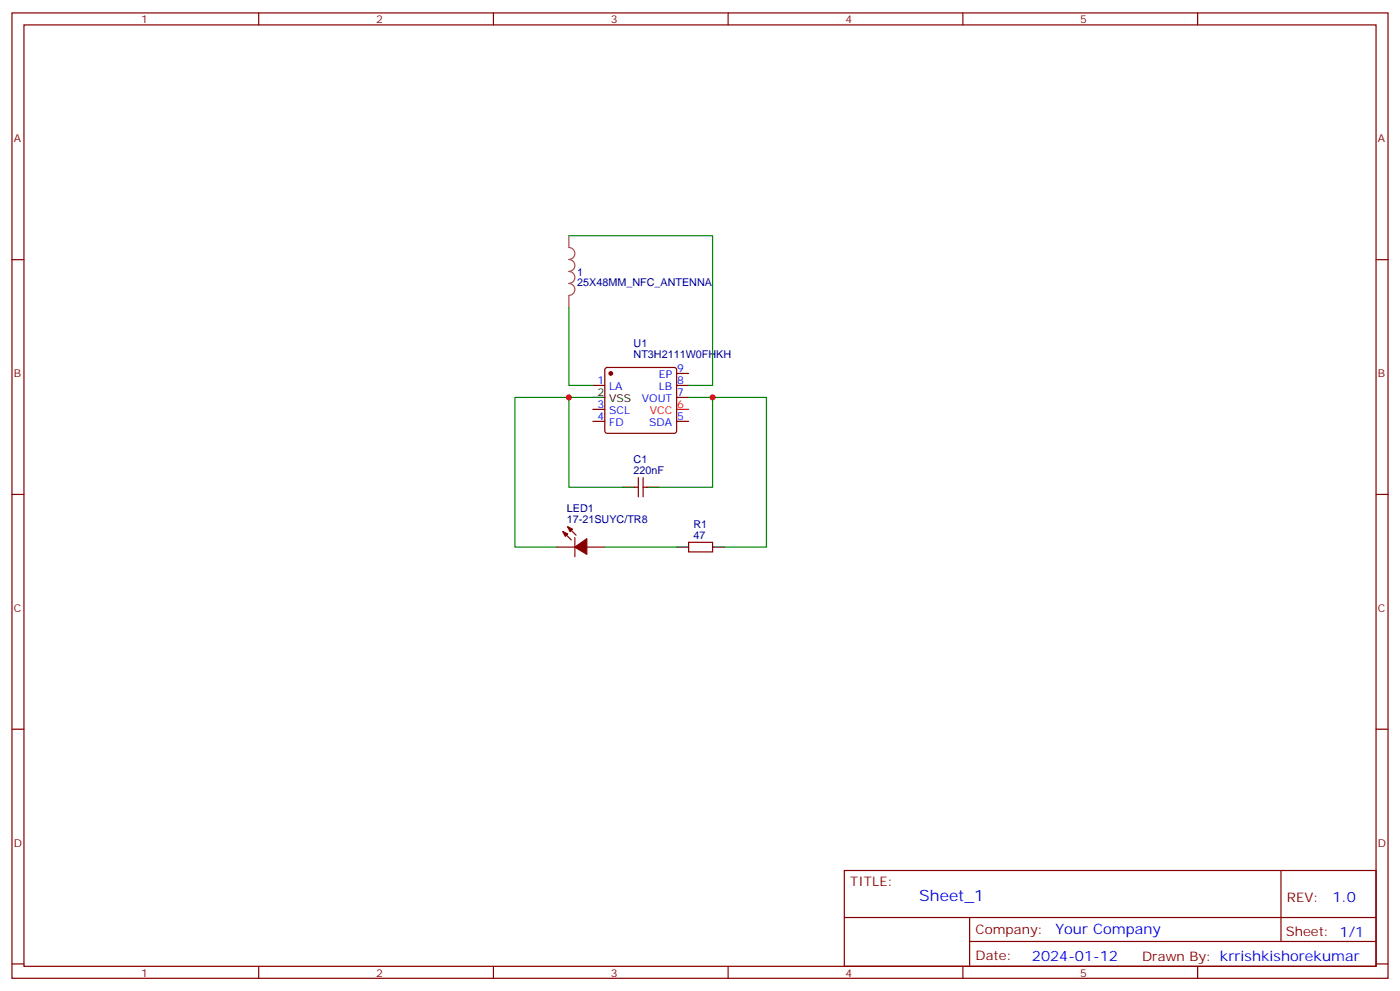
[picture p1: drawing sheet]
<svg xmlns="http://www.w3.org/2000/svg" width="412mm" height="292mm" viewBox="0 0 412 292" stroke-linecap="round" stroke-linejoin="round" font-family="sans-serif">
<g fill="none" stroke="#870000" stroke-width=".35">
<path d="M3.5 3.8h405.4v284.3h-405.4zM7.1 7.3h398.2v277.3h-398.2zM76.2 3.8v3.5M145.3 3.8v3.5M214.5 3.8v3.5M283.6 3.8v3.5M352.8 3.8v3.5M3.5 76.5h3.6M405.3 76.5h3.6M174.6 113.5h3.6M178.4 108.4l.5-.2h19.7l.5 .2 .2 .5v18l-.2 .5-.5 .2h-19.7l-.5-.2-.2-.5v-18zM199.3 110h3.5"/>
<path d="M199.3 113.5h3.5M199.3 117.1h3.5M174.6 124.1h3.6M174.6 120.6h3.6M199.3 124.1h3.5M3.5 145.6h3.6M165.8 156.6l2.5 2.4M167.2 155.2l2.5 2.4M169.3 158.3v5.7M187 143.5h1M188 140.7v5.6M189.4 140.7v5.6"/>
<path d="M189.4 143.5h1.1M202.8 159.7h7.1v2.9h-7.1zM405.3 145.6h3.6M164 161.1h5.3M172.9 161.1h5.3M3.5 214.8h3.6M405.3 214.8h3.6M248.7 256.4h156.6v28.2h-156.6zM377.3 256.4v20.9M248.7 270.2h156.5M285.6 277.3h119.6M285.6 270.2v14.2"/>
<path d="M3.5 283.9h3.6M76.2 284.6v3.5M145.3 284.6v3.5M214.5 284.6v3.5M283.6 284.6v3.5M352.8 284.6v3.5M405.3 283.9h3.6"/>
</g>
<path d="M199.3 120.6h3.5" fill="none" stroke="#f00" stroke-width=".35"/>
<path d="M174.6 117.1h3.6M183.4 143.5h3.6M190.5 143.5h3.5M199.3 161.1h3.5M209.9 161.1h3.5" fill="none" stroke="#000" stroke-width=".35"/>
<g fill="#870000" stroke="#870000" stroke-width=".35">
<path d="M165.8 156.6l1.4 .7-.7 .7z"/>
<path d="M167.2 155.2l1.4 .7-.7 .7z"/>
<path d="M169.3 161.1l3.6-2.4v4.6z"/>
<circle cx="179.9" cy="110" r=".53"/>
</g>
<path d="M167.6 69.4v3.5a1.76 1.76 0 0 1 1.7 1.8 1.76 1.76 0 0 1-1.7 1.7 1.76 1.76 0 0 1 1.7 1.8 1.76 1.76 0 0 1-1.7 1.8 1.76 1.76 0 0 1 1.7 1.7 1.76 1.76 0 0 1-1.7 1.8 1.76 1.76 0 0 1 1.7 1.7 1.76 1.76 0 0 1-1.7 1.8M167.6 87.1v3.5" fill="none" stroke="#a64a4a" stroke-width=".35"/>
<path d="M167.6 69.4h42.3v44.1h-7.1M167.6 90.6v22.9h7M167.6 117.1h-15.9v44h12.3M174.6 117.1h-7v26.4h15.8M202.8 117.1h7.1v26.4h-15.9M209.9 117.1h15.9v44h-12.4M178.2 161.1h21.1" fill="none" stroke="#008700" stroke-width=".35"/>
<g fill="#c00">
<circle cx="167.6" cy="117.1" r=".88"/>
<circle cx="209.9" cy="117.1" r=".88"/>
</g>
<text font-size="4.6" fill="#00f" x="270.8" y="265.4">Sheet_1</text>
<g font-size="4.2" fill="#00f">
<text x="392.5" y="265.7">1.0</text>
<text x="310.9" y="275.2">Your Company</text>
<text x="304" y="283">2024-01-12</text>
</g>
<g font-size="3.9" fill="#800">
<text x="250.5" y="261">TITLE:</text>
<text x="379.1" y="265.7">REV:</text>
<text x="287.4" y="275.2">Company:</text>
<text x="378.7" y="275.8">Sheet: 1/1</text>
<text x="287.4" y="282.9">Date:</text>
<text x="336.4" y="282.9">Drawn By: krrishkishorekumar</text>
</g>
<g font-size="3.2" fill="#800">
<text x="41.6" y="6.8">1</text>
<text x="110.8" y="6.8">2</text>
<text x="179.9" y="6.8">3</text>
<text x="249.1" y="6.8">4</text>
<text x="318.2" y="6.8">5</text>
<text x="4.1" y="41.9">A</text>
<text x="405.9" y="41.9">A</text>
<text x="4.1" y="111.1">B</text>
<text x="405.9" y="111.1">B</text>
<text x="4.1" y="180.2">C</text>
<text x="405.9" y="180.2">C</text>
<text x="4.1" y="249.3">D</text>
<text x="405.9" y="249.3">D</text>
<text x="41.6" y="287.6">1</text>
<text x="110.8" y="287.6">2</text>
<text x="179.9" y="287.6">3</text>
<text x="249.1" y="287.6">4</text>
<text x="318.2" y="287.6">5</text>
</g>
<g font-size="3.2" fill="#000080">
<text x="170" y="81.2">1</text>
<text x="170" y="84.3">25X48MM_NFC_ANTENNA</text>
<text x="186.6" y="105.3">NT3H2111W0FHKH</text>
<text x="186.6" y="102.1">U1</text>
<text x="186.6" y="136.4">C1</text>
<text x="186.6" y="139.6">220nF</text>
<text x="167" y="154.1">17-21SUYC/TR8</text>
<text x="167" y="150.9">LED1</text>
<text x="204.3" y="155.5">R1</text>
<text x="204.3" y="158.7">47</text>
</g>
<g font-size="3.2" fill="#00f">
<text x="176" y="113.2">1</text>
<text x="194.1" y="111.4">EP</text>
<text x="199.5" y="109.6">9</text>
<text x="199.5" y="113.2">8</text>
<text x="179.5" y="114.9">LA</text>
<text x="189.1" y="118.5">VOUT</text>
<text x="194.1" y="114.9">LB</text>
<text x="199.5" y="116.7">7</text>
<text x="176" y="123.8">4</text>
<text x="176" y="120.2">3</text>
<text x="179.5" y="125.5">FD</text>
<text x="179.5" y="122">SCL</text>
<text x="191.2" y="125.5">SDA</text>
<text x="199.5" y="123.8">5</text>
</g>
<g font-size="3.2">
<text x="176" y="116.7">2</text>
<text x="179.5" y="118.5">VSS</text>
</g>
<g font-size="3.2" fill="#f00">
<text x="191.4" y="122">VCC</text>
<text x="199.5" y="120.2">6</text>
</g>
</svg>
